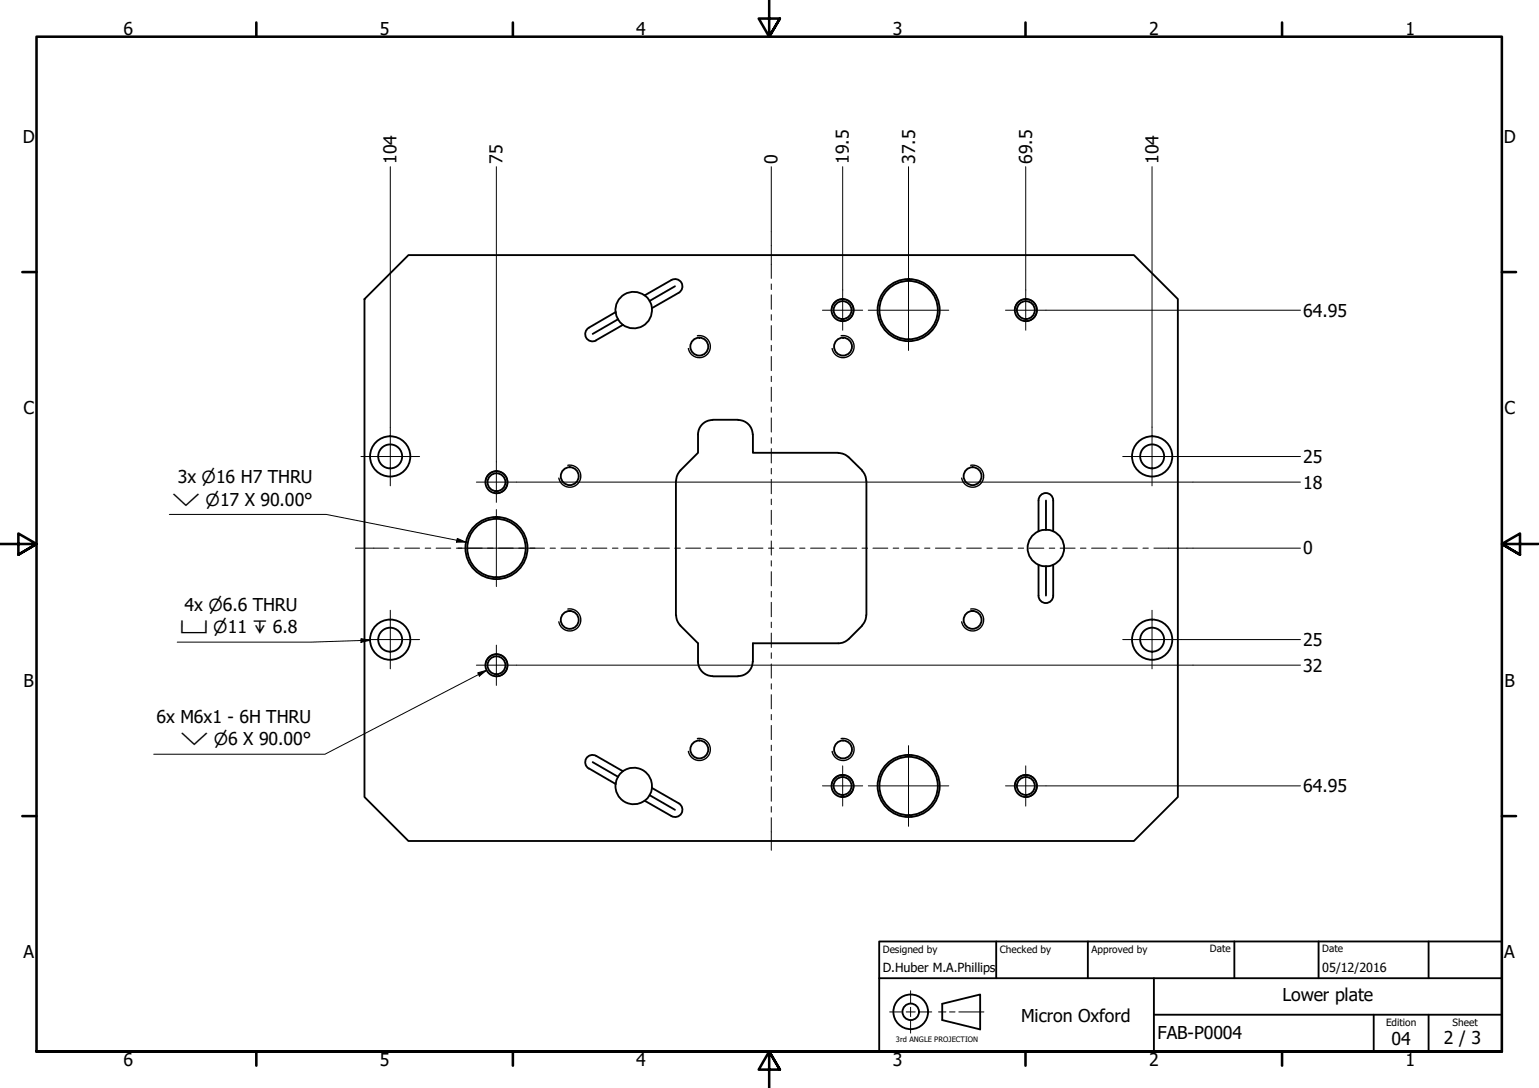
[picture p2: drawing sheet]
<svg xmlns="http://www.w3.org/2000/svg" width="420mm" height="297mm" viewBox="0 0 420 297" stroke-linecap="round" stroke-linejoin="round" font-family="sans-serif">
<!-- layer: Visible (ISO) -->
<g fill="none" stroke="#000" stroke-width=".51">
<path d="M111.5 69.6h198.1l12 12v136l-12 12h-198.1l-12-12v-136zM184.3 78.2l-6.9 4M160.8 89.5a2 2 0 0 0-.8 2.7 2 2 0 0 0 2.8 .7M168.7 87.2l1.4 1.5-7.3 4.2M168.7 87.2l-.6-2-7.3 4.3M168.7 87.2l-6.9 4M176 80.7a5 5 0 0 0-5.5-.4 5 5 0 0 0-2.4 4.9M176 80.6l7.3-4.2a2 2 0 0 1 2.7 .8 2 2 0 0 1-.7 2.7l-7.3 4.2a5.1 5.1 0 0 0-2-3.5zM178 84.1a5 5 0 0 1-2.5 4.9 5 5 0 0 1-5.5-.3M248.1 92.6a8 8 0 0 1-7.1-11.6 8 8 0 0 1 13.6-.9 8 8 0 0 1-5.5 12.5h-1M194.5 114.7a4 4 0 0 0-3.9 3.9v5l-4.9 4.8M194.6 114.6h6.9"/>
<path d="M201.5 114.7a4 4 0 0 1 4 3.9M205.5 118.6v5h23.4M184.5 131.3v36.6M185.8 128.5l-.9 1.3-.3 1.5M228.9 123.7l1 .1 1.4 .7 4.1 3.9M235.3 128.5l.9 1.3 .3 1.5M236.5 131.3v36.6M283.5 136.6a2 2 0 0 1 2-2 2 2 0 0 1 2 2v8.4M283.5 136.6v8.4M285.6 136.6v8M283.5 145.1a5 5 0 0 0-3 4.5 5 5 0 0 0 3 4.6M285.6 144.6l-2.1 .4"/>
<path d="M285.6 144.6l1.9 .4M285.6 154.6l1.9-.4v8.4M285.6 154.6l-2.1-.4v8.4M285.6 154.6v8M287.5 145.1a5 5 0 0 1 3 4.5 5 5 0 0 1-3 4.6M184.6 168l.3 1.5 .9 1.3M185.7 170.8l4.9 4.8v5M228.9 175.6h-23.4v5M235.4 170.8l-4.1 4-1.4 .7-1 .1M236.5 168l-.3 1.5-.9 1.3M283.5 162.6a2 2 0 0 0 2 2 2 2 0 0 0 2-2M190.6 180.6a4 4 0 0 0 3.9 4"/>
<path d="M194.6 184.6h6.9M205.5 180.6a4 4 0 0 1-4 4M160.8 209.8a2 2 0 0 1-.8-2.7 2 2 0 0 1 2.8-.7l7.3 4.2-1.4 1.5M160.8 209.8l7.3 4.2 .6-1.9M161.8 208.1l6.9 4M168.1 214a5 5 0 0 0 2.4 4.9 5 5 0 0 0 5.5-.3M170 210.6a5 5 0 0 1 5.5-.3 5 5 0 0 1 2.5 4.8M177.4 217.1l.6-2 7.3 4.2M177.4 217.1l-1.4 1.5 7.3 4.2a2 2 0 0 0 2.7-.7 2 2 0 0 0-.7-2.8M177.4 217.1l6.9 4M248.1 222.6a8 8 0 0 1-7.1-11.7 8 8 0 0 1 13.6-.9 8 8 0 0 1-5.5 12.5l-1 .1"/>
<circle cx="190.9" cy="94.6" r="2.44"/>
<circle cx="230" cy="84.7" r="3"/>
<circle cx="230" cy="84.7" r="2.44"/>
<circle cx="230.2" cy="94.6" r="2.44"/>
<circle cx="248.1" cy="84.7" r="8.5"/>
<circle cx="280.1" cy="84.7" r="3"/>
<circle cx="280.1" cy="84.7" r="2.44"/>
<circle cx="106.5" cy="124.6" r="5.5"/>
<circle cx="106.5" cy="124.6" r="3.3"/>
<circle cx="135.5" cy="131.7" r="3"/>
<circle cx="135.5" cy="131.7" r="2.44"/>
<circle cx="155.5" cy="130" r="2.44"/>
<circle cx="265.5" cy="130" r="2.44"/>
<circle cx="314.5" cy="124.6" r="5.5"/>
<circle cx="314.5" cy="124.6" r="3.3"/>
<circle cx="135.5" cy="149.6" r="8.5"/>
<circle cx="135.5" cy="149.6" r="8"/>
<circle cx="106.5" cy="174.6" r="5.5"/>
<circle cx="106.5" cy="174.6" r="3.3"/>
<circle cx="155.5" cy="169.2" r="2.44"/>
<circle cx="265.5" cy="169.2" r="2.44"/>
<circle cx="314.5" cy="174.6" r="5.5"/>
<circle cx="314.5" cy="174.6" r="3.3"/>
<circle cx="135.5" cy="181.6" r="3"/>
<circle cx="135.5" cy="181.6" r="2.44"/>
<circle cx="190.9" cy="204.6" r="2.44"/>
<circle cx="230" cy="214.6" r="3"/>
<circle cx="230" cy="214.6" r="2.44"/>
<circle cx="230.2" cy="204.6" r="2.44"/>
<circle cx="248.1" cy="214.6" r="8.5"/>
<circle cx="280.1" cy="214.6" r="3"/>
<circle cx="280.1" cy="214.6" r="2.44"/>
</g>
<!-- layer: Visible Narrow (ISO) -->
<g fill="none" stroke="#000" stroke-width=".38">
<path d="M190.4 91.7a3 3 0 0 1 3.5 2.4 3 3 0 0 1-2.5 3.5 3 3 0 0 1-3.5-2.4M227.1 84.1a3 3 0 0 1 3.5-2.4 3 3 0 0 1 2.4 3.5 3 3 0 0 1-3.5 2.4M229.6 91.7a3 3 0 0 1 3.5 2.4 3 3 0 0 1-2.4 3.5 3 3 0 0 1-3.5-2.4M277.1 84.1a3 3 0 0 1 3.5-2.4 3 3 0 0 1 2.4 3.5 3 3 0 0 1-3.5 2.4M132.6 131.1a3 3 0 0 1 3.5-2.4 3 3 0 0 1 2.4 3.5 3 3 0 0 1-3.5 2.4M155 127a3 3 0 0 1 3.5 2.5 3 3 0 0 1-2.4 3.5 3 3 0 0 1-3.5-2.5M265 127a3 3 0 0 1 3.5 2.5 3 3 0 0 1-2.5 3.5 3 3 0 0 1-3.4-2.5M155 166.3a3 3 0 0 1 3.5 2.4 3 3 0 0 1-2.4 3.5 3 3 0 0 1-3.5-2.4M265 166.3a3 3 0 0 1 3.5 2.4 3 3 0 0 1-2.5 3.5 3 3 0 0 1-3.4-2.4M132.6 181.1a3 3 0 0 1 3.5-2.4 3 3 0 0 1 2.4 3.5 3 3 0 0 1-3.5 2.4M190.4 201.6a3 3 0 0 1 3.5 2.5 3 3 0 0 1-2.5 3.5 3 3 0 0 1-3.5-2.5M227.1 214.1a3 3 0 0 1 3.5-2.5 3 3 0 0 1 2.4 3.5 3 3 0 0 1-3.5 2.5"/>
<path d="M229.6 201.6a3 3 0 0 1 3.5 2.5 3 3 0 0 1-2.4 3.5 3 3 0 0 1-3.5-2.5M277.1 214.1a3 3 0 0 1 3.5-2.5 3 3 0 0 1 2.4 3.5 3 3 0 0 1-3.5 2.5"/>
</g>
<!-- layer: Border (ISO) -->
<g fill="none" stroke="#000" stroke-width=".7">
<path d="M70 6.1v3.9M140 6.1v3.9M210 0v10l-2.9-4.9h5.8l-2.9 4.9 2.9-4.9M280 6.1v3.9M350 6.1v3.9M6.1 74.3h3.9M410 74.3h3.9M0 148.5h10l-5-2.8v5.7l5-2.9-5 2.9M420 148.5h-10l5-2.8v5.7l-5-2.9 5 2.9M6.1 222.8h3.9M410 222.8h3.9M10 287.1v-277.1h400v277.1h-400h400"/>
<path d="M70 287.1v3.8M140 287.1v3.8M212.9 292l-2.9-4.9 2.9 4.9h-5.8l2.9-4.9v9.9M280 287.1v3.8M350 287.1v3.8"/>
</g>
<!-- layer: Sketch Geometry (ANSI) -->
<path d="M242.9 276.3h3.2M247.4 276.3h2.5M248.6 270.5v3.3M248.6 275v2.5M248.6 278.8v3.3M251.1 276.3h3.3M256.2 276.3h2.1M259.2 276.3h1.5M261.7 276.3h6.9" fill="none" stroke="#000" stroke-width=".27"/>
<g fill="none" stroke="#000" stroke-width=".51">
<path d="M257.2 274.1l10.4-2.6v9.5l-10.4-2.5z"/>
<circle cx="248.6" cy="276.2" r="4.7"/>
<circle cx="248.6" cy="276.2" r="2.25"/>
</g>
<!-- layer: Title (ISO) -->
<path d="M240 257h170v30.1h-170zM272 257v10.1M297 257v10.1M337 257v10.1M360 257v10.1M390 257v10.1M240 267.1h170M315 277h95M315 267.1v20M375 277v10.1M390 277v10.1" fill="none" stroke="#000" stroke-width=".51"/>
<!-- layer: Symbol (ISO) -->
<path d="M46.2 140.4h42.9l38.1 7.6M124.8 147l2.4 1h-2.5zM98.6 174.4l2.4 .4-2.4 .6zM101 174.8l-16 .5h-36.6M130.4 183.7l2.4-.7-1.9 1.6zM132.8 183l-44.1 22.9h-46.7" fill="none" stroke="#000" stroke-width=".27"/>
<g fill="#000">
<path d="M124.8 147l2.4 1h-2.5z" fill-rule="evenodd"/>
<path d="M98.6 174.4l2.4 .4-2.4 .6z" fill-rule="evenodd"/>
<path d="M130.4 183.7l2.4-.7-1.9 1.6z" fill-rule="evenodd"/>
</g>
<!-- layer: Center Mark (ISO) -->
<g fill="none" stroke="#000" stroke-width=".27">
<path d="M230.1 79.2v11M248 73.6v22.1M280 79.2v11M224.5 84.7h11M237 84.7h22M274.5 84.7h11.1M106.6 116.6v16M314.5 116.6v16M98.6 124.6h16M130 131.6h11M135.5 126.1v11M135.5 139.1v21"/>
<path d="M306.5 124.6h16M125 149.7h21M98.6 174.6h16M106.6 166.6v16M135.5 176.1v11M306.5 174.6h16M314.5 166.6v16M130 181.6h11M224.5 214.6h11M230.1 209.1v11M237 214.6h22M248 203.6v22"/>
<path d="M274.5 214.6h11.1M280 209.1v11"/>
</g>
<!-- layer: Centerline (ISO) -->
<g fill="none" stroke="#000" stroke-width=".27">
<path d="M210.6 67.1v8.9M210.6 77.5v1.5M210.6 80.5v3.9M210.6 85.9v1.5M210.6 88.9v3.9M210.6 94.3v1.5M210.6 97.3v3.9M210.6 102.7v1.5M210.6 105.7v3.9M210.6 111.1v1.5M210.6 114.1v3.9M210.6 119.5v1.5"/>
<path d="M210.6 122.5v3.9M210.6 127.9v1.5M210.6 130.9v3.9M210.6 136.3v1.5M210.6 139.3v3.9M97 149.7h9M107.6 149.7h1.4M110.6 149.7h4M116.1 149.7h1.5M119.1 149.7h4M124.6 149.7h1.5M127.6 149.7h4"/>
<path d="M133.1 149.7h1.5M136.1 149.7h4M141.6 149.7h1.5M144.7 149.7h4M150.2 149.7h1.4M153.2 149.7h4M158.7 149.7h1.4M161.7 149.7h4M167.2 149.7h1.5M170.2 149.7h4M175.7 149.7h1.5M178.7 149.7h4.1"/>
<path d="M184.2 149.7h1.5M187.2 149.7h4.1M192.7 149.7h1.5M195.8 149.7h4M201.3 149.7h1.5M204.3 149.7h4M209.8 149.7h1.5M210.6 144.7v1.5M210.6 147.7v3.9M210.6 153.1v1.4M210.6 156.1v3.8M212.8 149.7h4"/>
<path d="M218.3 149.7h1.5M221.3 149.7h4M226.8 149.7h1.5M229.8 149.7h4.1M235.3 149.7h1.6M238.3 149.7h4.1M243.8 149.7h1.6M246.9 149.7h4M252.4 149.7h1.5M255.4 149.7h4M260.9 149.7h1.5M263.9 149.7h4"/>
<path d="M269.4 149.7h1.5M272.4 149.7h4M277.9 149.7h1.6M280.9 149.7h4.1M286.4 149.7h1.6M289.4 149.7h4.1M295 149.7h1.5M298 149.7h4M303.5 149.7h1.5M306.5 149.7h4M312 149.7h1.5M315 149.7h9"/>
<path d="M210.6 161.5v1.5M210.6 164.5v3.9M210.6 169.8v1.6M210.6 172.8v4M210.6 178.2v1.6M210.6 181.3v3.9M210.6 186.7v1.4M210.6 189.7v3.8M210.6 195.1v1.4M210.6 198v3.9M210.6 203.4v1.6M210.6 206.4v4"/>
<path d="M210.6 211.8v1.5M210.6 214.8v3.9M210.6 220.2v1.5M210.6 223.3v8.8"/>
</g>
<!-- layer: Dimension (ISO) -->
<g fill="none" stroke="#000" stroke-width=".27">
<path d="M106.6 45.5v71.1M135.5 45.5v80.6M210.6 45.5v21.6M230.1 45.5v33.7M248 45.5v28.1M280 45.5v33.7M314.5 45.5v71.1M285.6 84.7h69.4M141 131.6h69.4M210.6 131.6h103.9M314.6 131.6h40.4M322.5 124.6h32.5"/>
<path d="M324 149.7h31M322.5 174.6h32.5M141 181.6h69.4M210.6 181.6h103.9M314.6 181.6h40.4M285.6 214.6h69.4"/>
</g>
<g font-size="4.8">
<text x="33.7" y="9.6">6</text>
<text x="103.7" y="9.6">5</text>
<text x="173.7" y="9.6">4</text>
<text x="243.7" y="9.6">3</text>
<text x="313.7" y="9.6">2</text>
<text x="383.7" y="9.6">1</text>
<text x="6.2" y="38.9">D</text>
<text x="410.5" y="38.9">D</text>
<text x="108.3" y="44.8" transform="rotate(-90 108.3 44.8)">104</text>
<text x="137.2" y="44.8" transform="rotate(-90 137.2 44.8)">75</text>
<text x="212.3" y="44.8" transform="rotate(-90 212.3 44.8)">0</text>
<text x="231.8" y="44.8" transform="rotate(-90 231.8 44.8)">19.5</text>
<text x="249.8" y="44.8" transform="rotate(-90 249.8 44.8)">37.5</text>
<text x="281.8" y="44.8" transform="rotate(-90 281.8 44.8)">69.5</text>
<text x="316.3" y="44.8" transform="rotate(-90 316.3 44.8)">104</text>
<text x="355.8" y="86.4">64.95</text>
<text x="6.4" y="113.1">C</text>
<text x="410.7" y="113.1">C</text>
<text x="48.6" y="131.9">3x ⌀16 H7 THRU</text>
<text x="355.8" y="126.4">25</text>
<text x="355.8" y="133.4">18</text>
<text x="355.8" y="151.4">0</text>
<text x="50.4" y="166.8">4x ⌀6.6 THRU</text>
<text x="355.8" y="176.4">25</text>
<text x="355.8" y="183.4">32</text>
<text x="6.4" y="187.4">B</text>
<text x="410.7" y="187.4">B</text>
<text x="42.7" y="197.4">6x M6x1 - 6H THRU</text>
<text x="355.8" y="216.3">64.95</text>
<text x="6.4" y="261.7">A</text>
<text x="410.7" y="261.7">A</text>
<text x="350.1" y="273.4">Lower plate</text>
<text x="278.8" y="279">Micron Oxford</text>
<text x="316" y="283.8">FAB-P0004</text>
<text x="379.9" y="285.3">04</text>
<text x="394.2" y="285">2 / 3</text>
<text x="33.7" y="290.9">6</text>
<text x="103.7" y="290.9">5</text>
<text x="173.7" y="290.9">4</text>
<text x="243.7" y="290.9">3</text>
<text x="313.7" y="290.9">2</text>
<text x="383.7" y="290.9">1</text>
</g>
<g font-size="4.6">
<text x="47" y="138">⌵ ⌀17 X 90.00°</text>
<text x="49.1" y="172.9">⌴ ⌀11 ↧ 6.8</text>
<text x="49.3" y="203.5">⌵ ⌀6 X 90.00°</text>
</g>
<g font-size="3.4">
<text x="241" y="265.4">D.Huber M.A.Phillips</text>
<text x="361" y="265.5">05/12/2016</text>
</g>
<g font-size="2.7">
<text x="241" y="260.1">Designed by</text>
<text x="273" y="260.1">Checked by</text>
<text x="298" y="260.1">Approved by</text>
<text x="330.3" y="260">Date</text>
<text x="361" y="260">Date</text>
<text x="378.4" y="280.1">Edition</text>
<text x="396.6" y="280.1">Sheet</text>
</g>
<text font-size="2" x="244.6" y="284.5">3rd ANGLE PROJECTION</text>
</svg>
